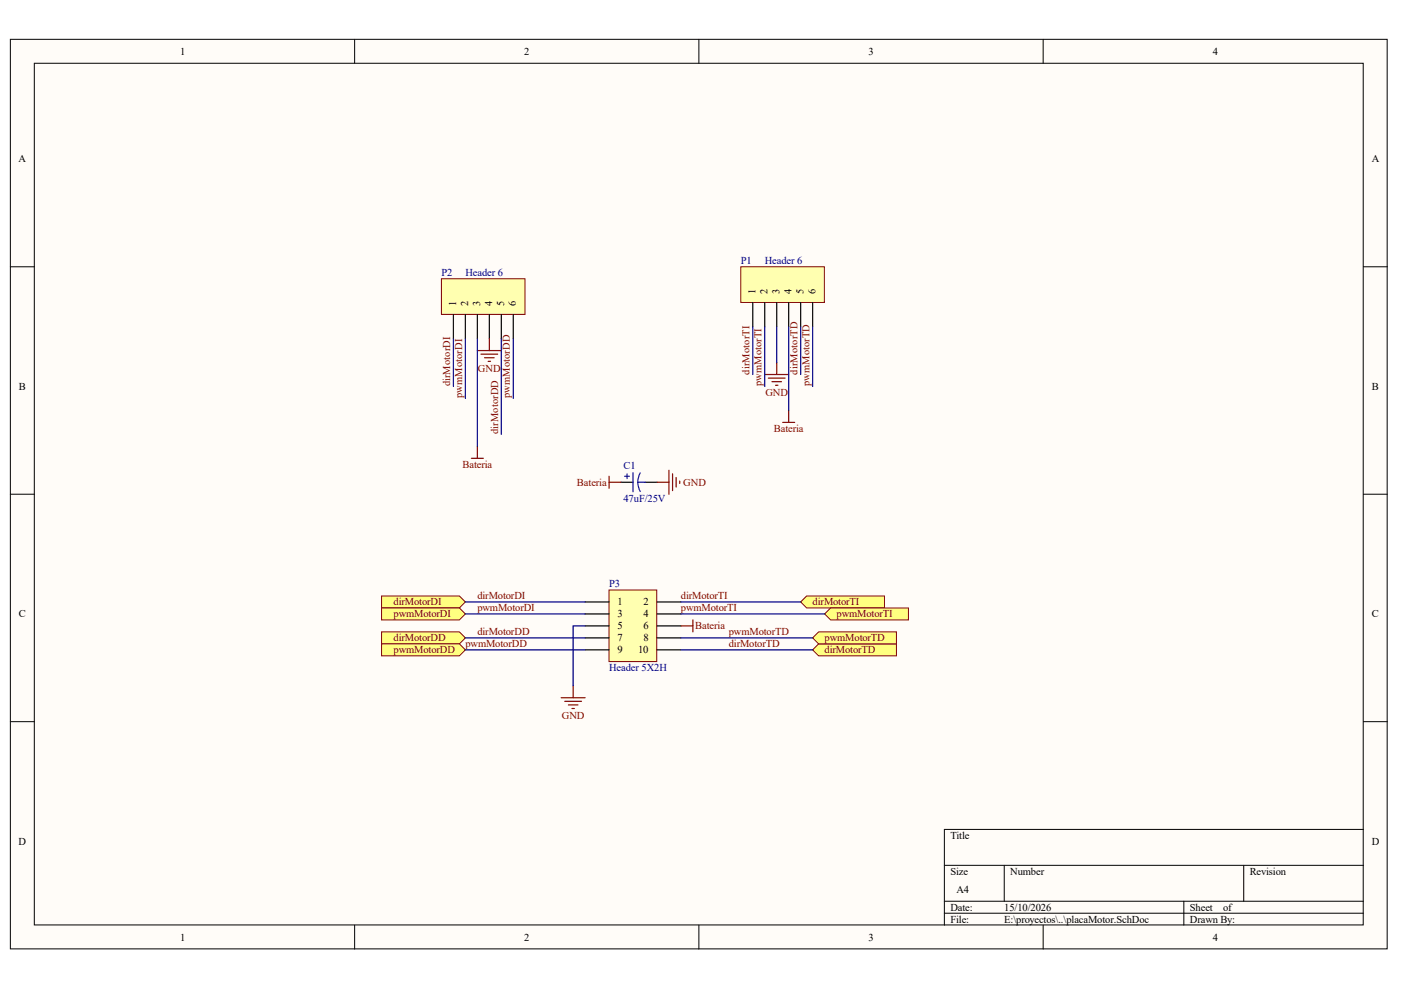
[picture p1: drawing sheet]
<svg xmlns="http://www.w3.org/2000/svg" width="297mm" height="210mm" viewBox="0 0 297 210" stroke-linecap="round" stroke-linejoin="round" font-family="sans-serif">
<g fill="#fffcf8" stroke="#000" stroke-width=".21">
<path d="M2.2 8.3h291.9v192.9h-291.9z"/>
<path d="M7.3 13.4h281.7v182.7h-281.7z"/>
</g>
<g fill="none" stroke="#000" stroke-width=".21">
<path d="M75.2 8.3v5.1M148.2 8.3v5.1M221.2 8.3v5.1M2.2 56.6h5.1M289.1 56.6h5.1M2.2 104.8h5.1M289.1 104.8h5.1M2.2 153h5.1M289.1 153h5.1M289.1 175.9h-88.9v20.3M75.2 196.2v5M148.2 196.2v5"/>
<path d="M200.2 183.5h88.9M200.2 191.1h88.9M200.2 193.6h88.9M212.9 183.5v7.6M221.2 196.2v5M251 191.1v5.1M263.7 183.5v7.6"/>
</g>
<path d="M93.6 59.1h17.7v7.6h-17.7z" fill="#ffffb0" stroke="#800000" stroke-width=".21"/>
<path d="M96.1 66.7v5.1M98.7 66.7v5.1M101.2 66.7v5.1M103.7 66.7v5.1M106.3 66.7v5.1M108.8 66.7v5.1" fill="none" stroke="#000" stroke-width=".25"/>
<path d="M157.1 56.6h17.7v7.5h-17.7z" fill="#ffffb0" stroke="#800000" stroke-width=".21"/>
<path d="M159.6 64.2v5.1M162.1 64.2v5.1M164.7 64.2v5.1M167.2 64.2v5.1M169.8 64.2v5.1M172.3 64.2v5.1" fill="none" stroke="#000" stroke-width=".25"/>
<path d="M129.1 125.1h10.1v15.2h-10.1z" fill="#ffffb0" stroke="#800000" stroke-width=".21"/>
<path d="M124.1 127.6h5M124.1 130.2h5M124.1 132.7h5M124.1 135.2h5M124.1 137.8h5M139.3 127.6h5.1M139.3 130.2h5.1M139.3 132.7h5.1M139.3 135.2h5.1M139.3 137.8h5.1" fill="none" stroke="#000" stroke-width=".25"/>
<path d="M101.2 74.3h5.1M102 75.1h3.5M102.7 75.9h2.1M103.5 76.6h.5M103.7 71.8v2.5M162.1 79.4h5.1M164.7 76.9v2.5M162.9 80.2h3.6M163.7 80.9h2M164.4 81.7h.5" fill="none" stroke="#800000" stroke-width=".25"/>
<g fill="#ffff80" stroke="#800000" stroke-width=".21">
<path d="M169.8 127.6l1.2-1.2h16.5v2.5h-16.5z" fill-rule="evenodd"/>
<path d="M174.8 130.2l1.3-1.3h16.5v2.5h-16.5z" fill-rule="evenodd"/>
<path d="M80.9 126.4h16.5l1.3 1.2-1.3 1.3h-16.5z" fill-rule="evenodd"/>
<path d="M80.9 128.9h16.5l1.3 1.3-1.3 1.2h-16.5z" fill-rule="evenodd"/>
<path d="M80.9 134h16.5l1.3 1.2-1.3 1.3h-16.5z" fill-rule="evenodd"/>
<path d="M80.9 136.5h16.5l1.3 1.3-1.3 1.3h-16.5z" fill-rule="evenodd"/>
<path d="M172.3 137.8l1.3-1.3h16.5v2.6h-16.5z" fill-rule="evenodd"/>
<path d="M172.3 135.2l1.3-1.2h16.5v2.5h-16.5z" fill-rule="evenodd"/>
</g>
<g fill="none" stroke="#000080" stroke-width=".25">
<path d="M96.1 71.8v10.1M98.7 71.8v12.7M101.2 71.8v22.8M106.3 71.8v20.3M108.8 71.8v12.7M159.6 69.3v10.1M162.1 69.3v12.6M164.7 69.3v7.6M167.2 69.3v17.7M169.8 69.3v10.1M172.3 69.3v12.6M98.7 127.6h25.4"/>
<path d="M98.7 137.8h25.4M98.7 135.2h25.4M98.7 130.2h25.4M124.1 132.7h-2.6v12.7M144.4 127.6h25.4M144.4 137.8h27.9M144.4 135.2h27.9M144.4 130.2h30.4"/>
</g>
<g fill="none" stroke="#800000" stroke-width=".25">
<path d="M99.9 97.2h2.6M101.2 94.6v2.6M141.8 99.7v5.1M165.9 89.6h2.6M167.2 87v2.6M129.1 101v2.5M129.1 102.2h2.6M139.3 102.2h2.5M142.6 100.5v3.5M143.4 101.2v2.1M144.1 102v.5M144.4 132.7h2.5"/>
<path d="M146.9 131.4v2.6M119 147.9h5.1M119.7 148.7h3.6M120.5 149.5h2M121.3 150.2h.5M121.5 145.4v2.5"/>
</g>
<path d="M131.7 102.2h2.5M136.8 102.2h2.5" fill="none" stroke="#000" stroke-width=".25"/>
<path d="M132.4 101h1.1M132.9 100.5v1M134.2 100.2v4.1M135.2 102.2h1.6M135.2 102.2l.2 1.3 .4 .7M135.7 100.3l-.4 1.1-.1 .8" fill="none" stroke="#00f" stroke-width=".25"/>
<g font-size="2.2">
<text x="38.2" y="11.6">1</text>
<text x="111.2" y="11.6">2</text>
<text x="184.2" y="11.6">3</text>
<text x="257.1" y="11.6">4</text>
<text x="3.9" y="34.4">A</text>
<text x="290.8" y="34.4">A</text>
<text x="96.7" y="64.9" transform="rotate(-90 96.7 64.9)">1</text>
<text x="99.2" y="64.9" transform="rotate(-90 99.2 64.9)">2</text>
<text x="101.8" y="64.9" transform="rotate(-90 101.8 64.9)">3</text>
<text x="104.3" y="64.9" transform="rotate(-90 104.3 64.9)">4</text>
<text x="106.9" y="64.9" transform="rotate(-90 106.9 64.9)">5</text>
<text x="109.4" y="64.9" transform="rotate(-90 109.4 64.9)">6</text>
<text x="160.2" y="62.4" transform="rotate(-90 160.2 62.4)">1</text>
<text x="162.7" y="62.4" transform="rotate(-90 162.7 62.4)">2</text>
<text x="165.3" y="62.4" transform="rotate(-90 165.3 62.4)">3</text>
<text x="167.8" y="62.4" transform="rotate(-90 167.8 62.4)">4</text>
<text x="170.3" y="62.4" transform="rotate(-90 170.3 62.4)">5</text>
<text x="172.9" y="62.4" transform="rotate(-90 172.9 62.4)">6</text>
<text x="4" y="82.7">B</text>
<text x="290.9" y="82.7">B</text>
<text x="4" y="130.9">C</text>
<text x="130.9" y="128.4">1</text>
<text x="130.9" y="130.9">3</text>
<text x="136.4" y="128.4">2</text>
<text x="136.4" y="130.9">4</text>
<text x="290.9" y="130.9">C</text>
<text x="130.9" y="133.4">5</text>
<text x="130.9" y="136">7</text>
<text x="136.4" y="133.4">6</text>
<text x="136.4" y="136">8</text>
<text x="130.9" y="138.5">9</text>
<text x="135.3" y="138.5">10</text>
<text x="3.9" y="179.1">D</text>
<text x="201.5" y="177.8">Title</text>
<text x="290.8" y="179.1">D</text>
<text x="201.5" y="185.5">Size</text>
<text x="214.2" y="185.5">Number</text>
<text x="265" y="185.5">Revision</text>
<text x="202.8" y="189.3">A4</text>
<text x="201.5" y="193.1">Date:</text>
<text x="201.5" y="195.6">File:</text>
<text x="212.9" y="193.1">15/10/2026</text>
<text x="212.9" y="195.6">E:\proyectos\..\placaMotor.SchDoc</text>
<text x="252.3" y="193.1">Sheet</text>
<text x="252.3" y="195.6">Drawn By:</text>
<text x="259.3" y="193.1">of</text>
<text x="38.2" y="199.4">1</text>
<text x="111.2" y="199.4">2</text>
<text x="184.2" y="199.4">3</text>
<text x="257.1" y="199.4">4</text>
</g>
<g font-size="2.2" fill="#000080">
<text x="93.6" y="58.6">P2</text>
<text x="98.7" y="58.6">Header 6</text>
<text x="157.1" y="56">P1</text>
<text x="162.1" y="56">Header 6</text>
<text x="132.2" y="99.4">C1</text>
<text x="132.2" y="106.5">47uF/25V</text>
<text x="129.1" y="124.5">P3</text>
<text x="129.1" y="142.3">Header 5X2H</text>
</g>
<g font-size="2.2" fill="#800000">
<text x="95.4" y="81.9" transform="rotate(-90 95.4 81.9)">dirMotorDI</text>
<text x="101.3" y="78.9">GND</text>
<text x="158.9" y="79.4" transform="rotate(-90 158.9 79.4)">dirMotorTI</text>
<text x="161.4" y="81.9" transform="rotate(-90 161.4 81.9)">pwmMotorTI</text>
<text x="162.3" y="83.9">GND</text>
<text x="169.1" y="79.4" transform="rotate(-90 169.1 79.4)">dirMotorTD</text>
<text x="171.6" y="81.9" transform="rotate(-90 171.6 81.9)">pwmMotorTD</text>
<text x="98" y="84.5" transform="rotate(-90 98 84.5)">pwmMotorDI</text>
<text x="108.1" y="84.5" transform="rotate(-90 108.1 84.5)">pwmMotorDD</text>
<text x="105.6" y="92.1" transform="rotate(-90 105.6 92.1)">dirMotorDD</text>
<text x="164.1" y="91.5">Bateria</text>
<text x="98.1" y="99.2">Bateria</text>
<text x="122.3" y="103">Bateria</text>
<text x="144.9" y="103">GND</text>
<text x="83.4" y="128.4">dirMotorDI</text>
<text x="83.4" y="130.9">pwmMotorDI</text>
<text x="101.2" y="127.1">dirMotorDI</text>
<text x="101.2" y="129.6">pwmMotorDI</text>
<text x="144.4" y="127.1">dirMotorTI</text>
<text x="144.4" y="129.6">pwmMotorTI</text>
<text x="172.3" y="128.4">dirMotorTI</text>
<text x="177.4" y="130.9">pwmMotorTI</text>
<text x="83.4" y="136">dirMotorDD</text>
<text x="98.7" y="137.2">pwmMotorDD</text>
<text x="101.2" y="134.7">dirMotorDD</text>
<text x="147.4" y="133.4">Bateria</text>
<text x="154.5" y="137.2">dirMotorTD</text>
<text x="154.5" y="134.7">pwmMotorTD</text>
<text x="174.8" y="136">pwmMotorTD</text>
<text x="83.4" y="138.5">pwmMotorDD</text>
<text x="174.8" y="138.5">dirMotorTD</text>
<text x="119.1" y="152.5">GND</text>
</g>
</svg>
